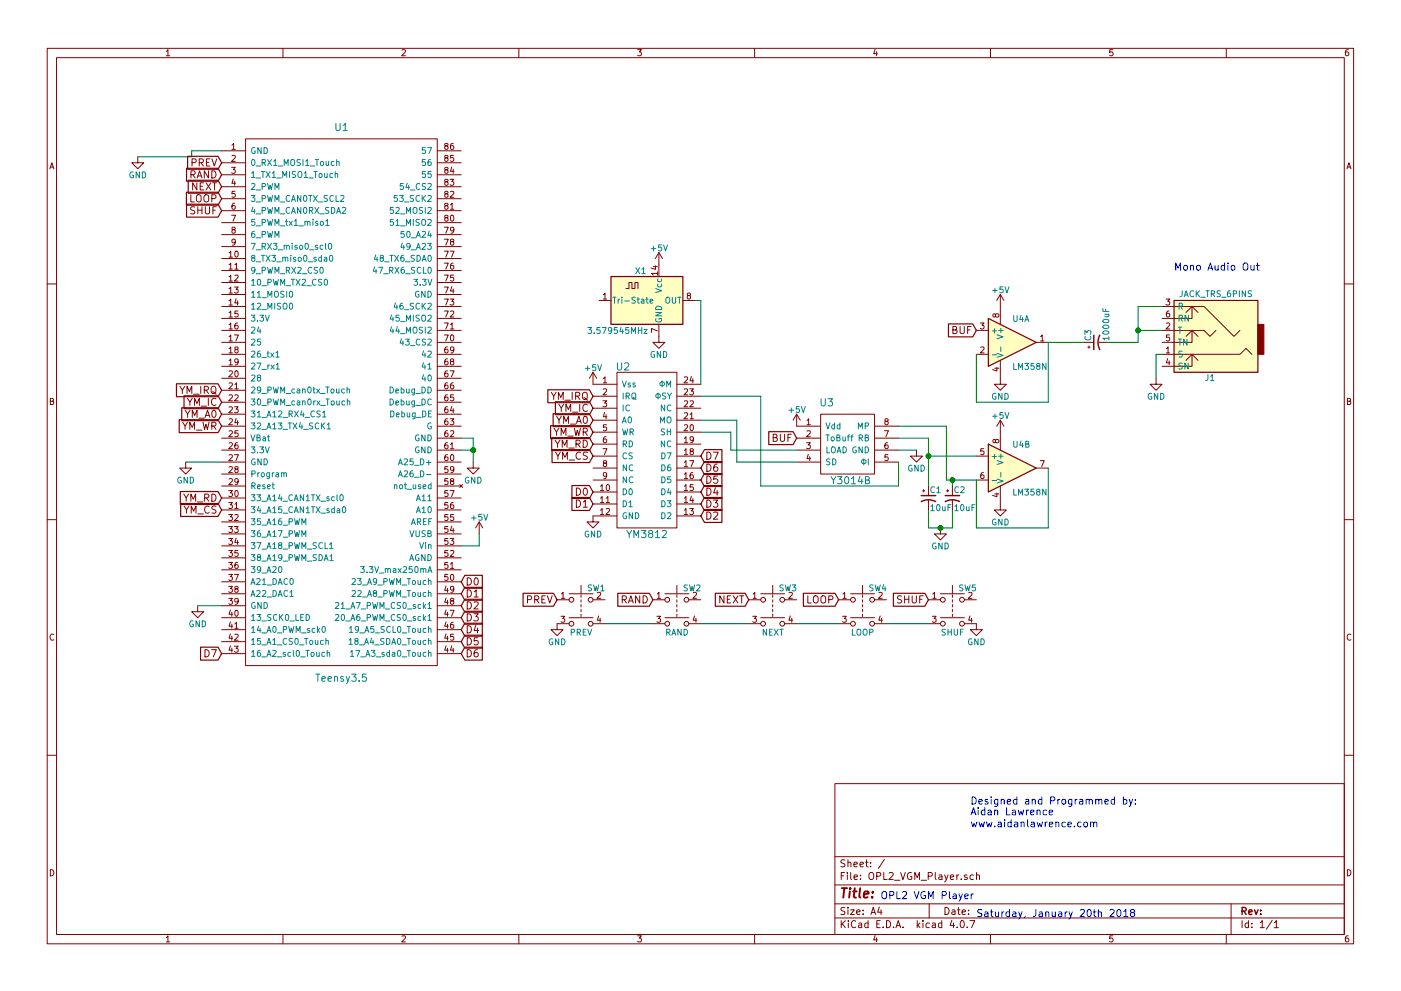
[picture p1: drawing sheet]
EESchema Schematic File Version 2
LIBS:power
LIBS:device
LIBS:transistors
LIBS:conn
LIBS:linear
LIBS:regul
LIBS:74xx
LIBS:cmos4000
LIBS:adc-dac
LIBS:memory
LIBS:xilinx
LIBS:microcontrollers
LIBS:dsp
LIBS:microchip
LIBS:analog_switches
LIBS:motorola
LIBS:texas
LIBS:intel
LIBS:audio
LIBS:interface
LIBS:digital-audio
LIBS:philips
LIBS:display
LIBS:cypress
LIBS:siliconi
LIBS:opto
LIBS:atmel
LIBS:contrib
LIBS:valves
LIBS:Teensy_With_VGM
LIBS:Yamaha_FM
LIBS:Oscillators
LIBS:switches
LIBS:OPL2_VGM_Player-cache
EELAYER 25 0
EELAYER END
$Descr A4 11693 8268
encoding utf-8
Sheet 1 1
Title ""
Date ""
Rev ""
Comp ""
Comment1 ""
Comment2 ""
Comment3 ""
Comment4 ""
$EndDescr
Text Notes 7350 7500 0    60   ~ 0
OPL2 VGM Player
Text Notes 8100 6800 0    60   ~ 0
Designed and Programmed by:\nAidan Lawrence
Text Notes 8100 6900 0    60   ~ 0
www.aidanlawrence.com
Text Notes 8150 7650 0    60   ~ 0
Saturday, January 20th 2018
$Comp
L Teensy3.5 U1
U 1 1
P 2850 3350
F 0 "U1" H 2850 5650 60  0000 C CNN
F 1 "Teensy3.5" H 2850 1050 60  0000 C CNN
F 2 "teensy:Teensy35_36" H 2850 3350 60  0001 C CNN
F 3 "" H 2850 3350 60  0000 C CNN
	1    2850 3350
	1    0    0    -1  
$EndComp
$Comp
L GND #PWR01
U 1 1
P 1150 1300
F 0 "#PWR01" H 1150 1050 50  0001 C CNN
F 1 "GND" H 1150 1150 50  0000 C CNN
F 2 "" H 1150 1300 50  0001 C CNN
F 3 "" H 1150 1300 50  0001 C CNN
	1    1150 1300
	1    0    0    -1  
$EndComp
Wire Wire Line
	1850 1250 1600 1250
Wire Wire Line
	1600 1250 1600 1300
$Comp
L +5V #PWR02
U 1 1
P 4000 4450
F 0 "#PWR02" H 4000 4300 50  0001 C CNN
F 1 "+5V" H 4000 4590 50  0000 C CNN
F 2 "" H 4000 4450 50  0001 C CNN
F 3 "" H 4000 4450 50  0001 C CNN
	1    4000 4450
	1    0    0    -1  
$EndComp
Wire Wire Line
	3850 4550 4000 4550
Wire Wire Line
	4000 4550 4000 4450
$Comp
L YM3812 U2
U 1 1
P 5300 3700
F 0 "U2" H 5200 4350 60  0000 C CNN
F 1 "YM3812" H 5400 2950 60  0000 C CNN
F 2 "Housings_DIP:DIP-24_W15.24mm" H 5200 4350 60  0001 C CNN
F 3 "" H 5200 4350 60  0001 C CNN
	1    5300 3700
	1    0    0    -1  
$EndComp
$Comp
L Y3014B U3
U 1 1
P 7050 4050
F 0 "U3" H 6900 4750 60  0000 C CNN
F 1 "Y3014B" H 7100 4100 60  0000 C CNN
F 2 "Housings_DIP:DIP-8_W7.62mm" H 7100 4100 60  0001 C CNN
F 3 "" H 7100 4100 60  0001 C CNN
	1    7050 4050
	1    0    0    -1  
$EndComp
$Comp
L ACO-xxxMHz-A X1
U 1 1
P 5500 2500
F 0 "X1" H 5300 2750 50  0000 L CNN
F 1 "3.579545MHz" H 4900 2250 50  0000 L CNN
F 2 "Oscillators:Oscillator_DIP-14" H 5950 2150 50  0001 C CNN
F 3 "" H 5225 2625 50  0001 C CNN
	1    5500 2500
	1    0    0    -1  
$EndComp
$Comp
L LM358N U4
U 1 1
P 8450 2850
F 0 "U4" H 8450 3050 50  0000 L CNN
F 1 "LM358N" H 8450 2650 50  0000 L CNN
F 2 "Housings_DIP:DIP-8_W7.62mm" H 8450 2850 50  0001 C CNN
F 3 "" H 8450 2850 50  0001 C CNN
	1    8450 2850
	1    0    0    -1  
$EndComp
Wire Wire Line
	5800 2500 5850 2500
Wire Wire Line
	5850 2500 5850 3200
$Comp
L GND #PWR03
U 1 1
P 5500 2800
F 0 "#PWR03" H 5500 2550 50  0001 C CNN
F 1 "GND" H 5500 2650 50  0000 C CNN
F 2 "" H 5500 2800 50  0001 C CNN
F 3 "" H 5500 2800 50  0001 C CNN
	1    5500 2800
	1    0    0    -1  
$EndComp
$Comp
L +5V #PWR04
U 1 1
P 5500 2200
F 0 "#PWR04" H 5500 2050 50  0001 C CNN
F 1 "+5V" H 5500 2340 50  0000 C CNN
F 2 "" H 5500 2200 50  0001 C CNN
F 3 "" H 5500 2200 50  0001 C CNN
	1    5500 2200
	1    0    0    -1  
$EndComp
$Comp
L +5V #PWR05
U 1 1
P 6650 3550
F 0 "#PWR05" H 6650 3400 50  0001 C CNN
F 1 "+5V" H 6650 3690 50  0000 C CNN
F 2 "" H 6650 3550 50  0001 C CNN
F 3 "" H 6650 3550 50  0001 C CNN
	1    6650 3550
	1    0    0    -1  
$EndComp
$Comp
L GND #PWR06
U 1 1
P 7650 3750
F 0 "#PWR06" H 7650 3500 50  0001 C CNN
F 1 "GND" H 7650 3600 50  0000 C CNN
F 2 "" H 7650 3750 50  0001 C CNN
F 3 "" H 7650 3750 50  0001 C CNN
	1    7650 3750
	1    0    0    -1  
$EndComp
Wire Wire Line
	7500 3750 7650 3750
$Comp
L GND #PWR07
U 1 1
P 4950 4300
F 0 "#PWR07" H 4950 4050 50  0001 C CNN
F 1 "GND" H 4950 4150 50  0000 C CNN
F 2 "" H 4950 4300 50  0001 C CNN
F 3 "" H 4950 4300 50  0001 C CNN
	1    4950 4300
	1    0    0    -1  
$EndComp
$Comp
L +5V #PWR08
U 1 1
P 4950 3200
F 0 "#PWR08" H 4950 3050 50  0001 C CNN
F 1 "+5V" H 4950 3340 50  0000 C CNN
F 2 "" H 4950 3200 50  0001 C CNN
F 3 "" H 4950 3200 50  0001 C CNN
	1    4950 3200
	1    0    0    -1  
$EndComp
$Comp
L GND #PWR09
U 1 1
P 1650 5050
F 0 "#PWR09" H 1650 4800 50  0001 C CNN
F 1 "GND" H 1650 4900 50  0000 C CNN
F 2 "" H 1650 5050 50  0001 C CNN
F 3 "" H 1650 5050 50  0001 C CNN
	1    1650 5050
	1    0    0    -1  
$EndComp
Wire Wire Line
	1650 5050 1850 5050
$Comp
L GND #PWR010
U 1 1
P 3950 3850
F 0 "#PWR010" H 3950 3600 50  0001 C CNN
F 1 "GND" H 3950 3700 50  0000 C CNN
F 2 "" H 3950 3850 50  0001 C CNN
F 3 "" H 3950 3850 50  0001 C CNN
	1    3950 3850
	1    0    0    -1  
$EndComp
Wire Wire Line
	3850 3650 3950 3650
Wire Wire Line
	3950 3650 3950 3850
Wire Wire Line
	3850 3750 3950 3750
Connection ~ 3950 3750
$Comp
L GND #PWR011
U 1 1
P 1550 3850
F 0 "#PWR011" H 1550 3600 50  0001 C CNN
F 1 "GND" H 1550 3700 50  0000 C CNN
F 2 "" H 1550 3850 50  0001 C CNN
F 3 "" H 1550 3850 50  0001 C CNN
	1    1550 3850
	1    0    0    -1  
$EndComp
Wire Wire Line
	1550 3850 1850 3850
Text GLabel 4950 4100 0    60   Input ~ 0
D0
Text GLabel 4950 4200 0    60   Input ~ 0
D1
Text GLabel 5850 4300 2    60   Input ~ 0
D2
Text GLabel 5850 4200 2    60   Input ~ 0
D3
Text GLabel 5850 4100 2    60   Input ~ 0
D4
Text GLabel 5850 4000 2    60   Input ~ 0
D5
Text GLabel 5850 3900 2    60   Input ~ 0
D6
Text GLabel 5850 3800 2    60   Input ~ 0
D7
Text GLabel 3850 4850 2    60   Input ~ 0
D0
Text GLabel 3850 4950 2    60   Input ~ 0
D1
Text GLabel 3850 5050 2    60   Input ~ 0
D2
Text GLabel 3850 5150 2    60   Input ~ 0
D3
Text GLabel 3850 5250 2    60   Input ~ 0
D4
Text GLabel 3850 5350 2    60   Input ~ 0
D5
Text GLabel 3850 5450 2    60   Input ~ 0
D6
Text GLabel 1850 5450 0    60   Input ~ 0
D7
Text GLabel 4950 3300 0    60   Input ~ 0
YM_IRQ
Text GLabel 4950 3400 0    60   Input ~ 0
YM_IC
Text GLabel 4950 3500 0    60   Input ~ 0
YM_A0
Text GLabel 4950 3600 0    60   Input ~ 0
YM_WR
Text GLabel 4950 3700 0    60   Input ~ 0
YM_RD
Text GLabel 4950 3800 0    60   Input ~ 0
YM_CS
Text GLabel 1850 4250 0    60   Input ~ 0
YM_CS
Text GLabel 1850 4150 0    60   Input ~ 0
YM_RD
Text GLabel 1850 3550 0    60   Input ~ 0
YM_WR
Text GLabel 1850 3450 0    60   Input ~ 0
YM_A0
Text GLabel 1850 3350 0    60   Input ~ 0
YM_IC
Text GLabel 1850 3250 0    60   Input ~ 0
YM_IRQ
Wire Wire Line
	5850 3300 6350 3300
Wire Wire Line
	6350 3300 6350 4050
Wire Wire Line
	6350 4050 7500 4050
Wire Wire Line
	7500 4050 7500 3850
Wire Wire Line
	6650 3750 6100 3750
Wire Wire Line
	6100 3750 6100 3600
Wire Wire Line
	6100 3600 5850 3600
Wire Wire Line
	6650 3850 6150 3850
Wire Wire Line
	6150 3850 6150 3500
Wire Wire Line
	6150 3500 5850 3500
$Comp
L LM358N U4
U 2 1
P 8450 3900
F 0 "U4" H 8450 4100 50  0000 L CNN
F 1 "LM358N" H 8450 3700 50  0000 L CNN
F 2 "Housings_DIP:DIP-8_W7.62mm" H 8450 3900 50  0001 C CNN
F 3 "" H 8450 3900 50  0001 C CNN
	2    8450 3900
	1    0    0    -1  
$EndComp
Text GLabel 6650 3650 0    60   Input ~ 0
BUF
Text GLabel 8150 2750 0    60   Input ~ 0
BUF
Wire Wire Line
	7750 3800 8150 3800
Wire Wire Line
	8750 3900 8750 4400
Wire Wire Line
	8150 4000 8150 4400
Wire Wire Line
	8150 4000 7900 4000
Wire Wire Line
	7900 4000 7900 3550
Wire Wire Line
	7900 3550 7500 3550
$Comp
L +5V #PWR012
U 1 1
P 8350 3600
F 0 "#PWR012" H 8350 3450 50  0001 C CNN
F 1 "+5V" H 8350 3740 50  0000 C CNN
F 2 "" H 8350 3600 50  0001 C CNN
F 3 "" H 8350 3600 50  0001 C CNN
	1    8350 3600
	1    0    0    -1  
$EndComp
Wire Wire Line
	8750 2850 8750 3350
Wire Wire Line
	8150 2950 8150 3350
$Comp
L GND #PWR013
U 1 1
P 8350 3150
F 0 "#PWR013" H 8350 2900 50  0001 C CNN
F 1 "GND" H 8350 3000 50  0000 C CNN
F 2 "" H 8350 3150 50  0001 C CNN
F 3 "" H 8350 3150 50  0001 C CNN
	1    8350 3150
	1    0    0    -1  
$EndComp
Wire Wire Line
	8150 3350 8750 3350
$Comp
L GND #PWR014
U 1 1
P 8350 4200
F 0 "#PWR014" H 8350 3950 50  0001 C CNN
F 1 "GND" H 8350 4050 50  0000 C CNN
F 2 "" H 8350 4200 50  0001 C CNN
F 3 "" H 8350 4200 50  0001 C CNN
	1    8350 4200
	1    0    0    -1  
$EndComp
Wire Wire Line
	8150 4400 8750 4400
$Comp
L +5V #PWR015
U 1 1
P 8350 2550
F 0 "#PWR015" H 8350 2400 50  0001 C CNN
F 1 "+5V" H 8350 2690 50  0000 C CNN
F 2 "" H 8350 2550 50  0001 C CNN
F 3 "" H 8350 2550 50  0001 C CNN
	1    8350 2550
	1    0    0    -1  
$EndComp
Wire Wire Line
	7500 3650 7750 3650
Wire Wire Line
	7750 3650 7750 4050
Connection ~ 7750 3800
Wire Wire Line
	7950 4000 7950 4050
Connection ~ 7950 4000
$Comp
L CP1_Small C1
U 1 1
P 7750 4150
F 0 "C1" H 7760 4220 50  0000 L CNN
F 1 "10uF" H 7760 4070 50  0000 L CNN
F 2 "Capacitors_THT:CP_Radial_D4.0mm_P1.50mm" H 7750 4150 50  0001 C CNN
F 3 "" H 7750 4150 50  0001 C CNN
	1    7750 4150
	1    0    0    -1  
$EndComp
$Comp
L CP1_Small C2
U 1 1
P 7950 4150
F 0 "C2" H 7960 4220 50  0000 L CNN
F 1 "10uF" H 7960 4070 50  0000 L CNN
F 2 "Capacitors_THT:CP_Radial_D4.0mm_P1.50mm" H 7950 4150 50  0001 C CNN
F 3 "" H 7950 4150 50  0001 C CNN
	1    7950 4150
	1    0    0    -1  
$EndComp
$Comp
L GND #PWR016
U 1 1
P 7850 4400
F 0 "#PWR016" H 7850 4150 50  0001 C CNN
F 1 "GND" H 7850 4250 50  0000 C CNN
F 2 "" H 7850 4400 50  0001 C CNN
F 3 "" H 7850 4400 50  0001 C CNN
	1    7850 4400
	1    0    0    -1  
$EndComp
Wire Wire Line
	7750 4250 7750 4400
Wire Wire Line
	7750 4400 7950 4400
Wire Wire Line
	7950 4400 7950 4250
Connection ~ 7850 4400
$Comp
L CP1_Small C3
U 1 1
P 9150 2850
F 0 "C3" H 9160 2920 50  0000 L CNN
F 1 "1000uF" H 9160 2770 50  0000 L CNN
F 2 "Capacitors_THT:CP_Radial_D8.0mm_P2.50mm" H 9150 2850 50  0001 C CNN
F 3 "" H 9150 2850 50  0001 C CNN
	1    9150 2850
	0    -1   -1   0   
$EndComp
Wire Wire Line
	8750 2850 9050 2850
$Comp
L JACK_TRS_6PINS J1
U 1 1
P 10100 2750
F 0 "J1" H 10100 3150 50  0000 C CNN
F 1 "JACK_TRS_6PINS" H 10050 2450 50  0000 C CNN
F 2 "Connectors:PJ320E_3.5mm_Jack" H 10200 2600 50  0001 C CNN
F 3 "" H 10200 2600 50  0001 C CNN
	1    10100 2750
	-1   0    0    1   
$EndComp
$Comp
L GND #PWR017
U 1 1
P 9650 3150
F 0 "#PWR017" H 9650 2900 50  0001 C CNN
F 1 "GND" H 9650 3000 50  0000 C CNN
F 2 "" H 9650 3150 50  0001 C CNN
F 3 "" H 9650 3150 50  0001 C CNN
	1    9650 3150
	1    0    0    -1  
$EndComp
Text Notes 9800 2250 0    60   ~ 0
Mono Audio Out\n
$Comp
L SW_Push_Dual SW1
U 1 1
P 4850 5000
F 0 "SW1" H 4900 5100 50  0000 L CNN
F 1 "PREV" H 4850 4730 50  0000 C CNN
F 2 "Buttons_Switches_THT:SW_TH_Tactile_Omron_B3F-10xx" H 4850 5200 50  0001 C CNN
F 3 "" H 4850 5200 50  0001 C CNN
	1    4850 5000
	1    0    0    -1  
$EndComp
$Comp
L SW_Push_Dual SW2
U 1 1
P 5650 5000
F 0 "SW2" H 5700 5100 50  0000 L CNN
F 1 "RAND" H 5650 4730 50  0000 C CNN
F 2 "Buttons_Switches_THT:SW_TH_Tactile_Omron_B3F-10xx" H 5650 5200 50  0001 C CNN
F 3 "" H 5650 5200 50  0001 C CNN
	1    5650 5000
	1    0    0    -1  
$EndComp
$Comp
L SW_Push_Dual SW3
U 1 1
P 6450 5000
F 0 "SW3" H 6500 5100 50  0000 L CNN
F 1 "NEXT" H 6450 4730 50  0000 C CNN
F 2 "Buttons_Switches_THT:SW_TH_Tactile_Omron_B3F-10xx" H 6450 5200 50  0001 C CNN
F 3 "" H 6450 5200 50  0001 C CNN
	1    6450 5000
	1    0    0    -1  
$EndComp
$Comp
L SW_Push_Dual SW4
U 1 1
P 7200 5000
F 0 "SW4" H 7250 5100 50  0000 L CNN
F 1 "LOOP" H 7200 4730 50  0000 C CNN
F 2 "Buttons_Switches_THT:SW_TH_Tactile_Omron_B3F-10xx" H 7200 5200 50  0001 C CNN
F 3 "" H 7200 5200 50  0001 C CNN
	1    7200 5000
	1    0    0    -1  
$EndComp
$Comp
L SW_Push_Dual SW5
U 1 1
P 7950 5000
F 0 "SW5" H 8000 5100 50  0000 L CNN
F 1 "SHUF" H 7950 4730 50  0000 C CNN
F 2 "Buttons_Switches_THT:SW_TH_Tactile_Omron_B3F-10xx" H 7950 5200 50  0001 C CNN
F 3 "" H 7950 5200 50  0001 C CNN
	1    7950 5000
	1    0    0    -1  
$EndComp
$Comp
L GND #PWR018
U 1 1
P 8150 5200
F 0 "#PWR018" H 8150 4950 50  0001 C CNN
F 1 "GND" H 8150 5050 50  0000 C CNN
F 2 "" H 8150 5200 50  0001 C CNN
F 3 "" H 8150 5200 50  0001 C CNN
	1    8150 5200
	1    0    0    -1  
$EndComp
Text GLabel 4650 5000 0    60   Input ~ 0
PREV
Text GLabel 5450 5000 0    60   Input ~ 0
RAND
Text GLabel 6250 5000 0    60   Input ~ 0
NEXT
Text GLabel 7000 5000 0    60   Input ~ 0
LOOP
Text GLabel 7750 5000 0    60   Input ~ 0
SHUF
Wire Wire Line
	1600 1300 1150 1300
Text GLabel 1850 1350 0    60   Input ~ 0
PREV
Text GLabel 1850 1450 0    60   Input ~ 0
RAND
Text GLabel 1850 1550 0    60   Input ~ 0
NEXT
Text GLabel 1850 1650 0    60   Input ~ 0
LOOP
Text GLabel 1850 1750 0    60   Input ~ 0
SHUF
Wire Wire Line
	5050 5200 5450 5200
Wire Wire Line
	5850 5200 6250 5200
Wire Wire Line
	6650 5200 7000 5200
Wire Wire Line
	7400 5200 7750 5200
$Comp
L GND #PWR019
U 1 1
P 4650 5200
F 0 "#PWR019" H 4650 4950 50  0001 C CNN
F 1 "GND" H 4650 5050 50  0000 C CNN
F 2 "" H 4650 5200 50  0001 C CNN
F 3 "" H 4650 5200 50  0001 C CNN
	1    4650 5200
	1    0    0    -1  
$EndComp
Wire Wire Line
	9650 3150 9650 2950
Wire Wire Line
	9650 2950 9700 2950
Wire Wire Line
	9500 2850 9250 2850
Wire Wire Line
	9500 2550 9700 2550
Wire Wire Line
	9500 2850 9500 2550
Wire Wire Line
	9700 2750 9500 2750
Connection ~ 9500 2750
$EndSCHEMATC
